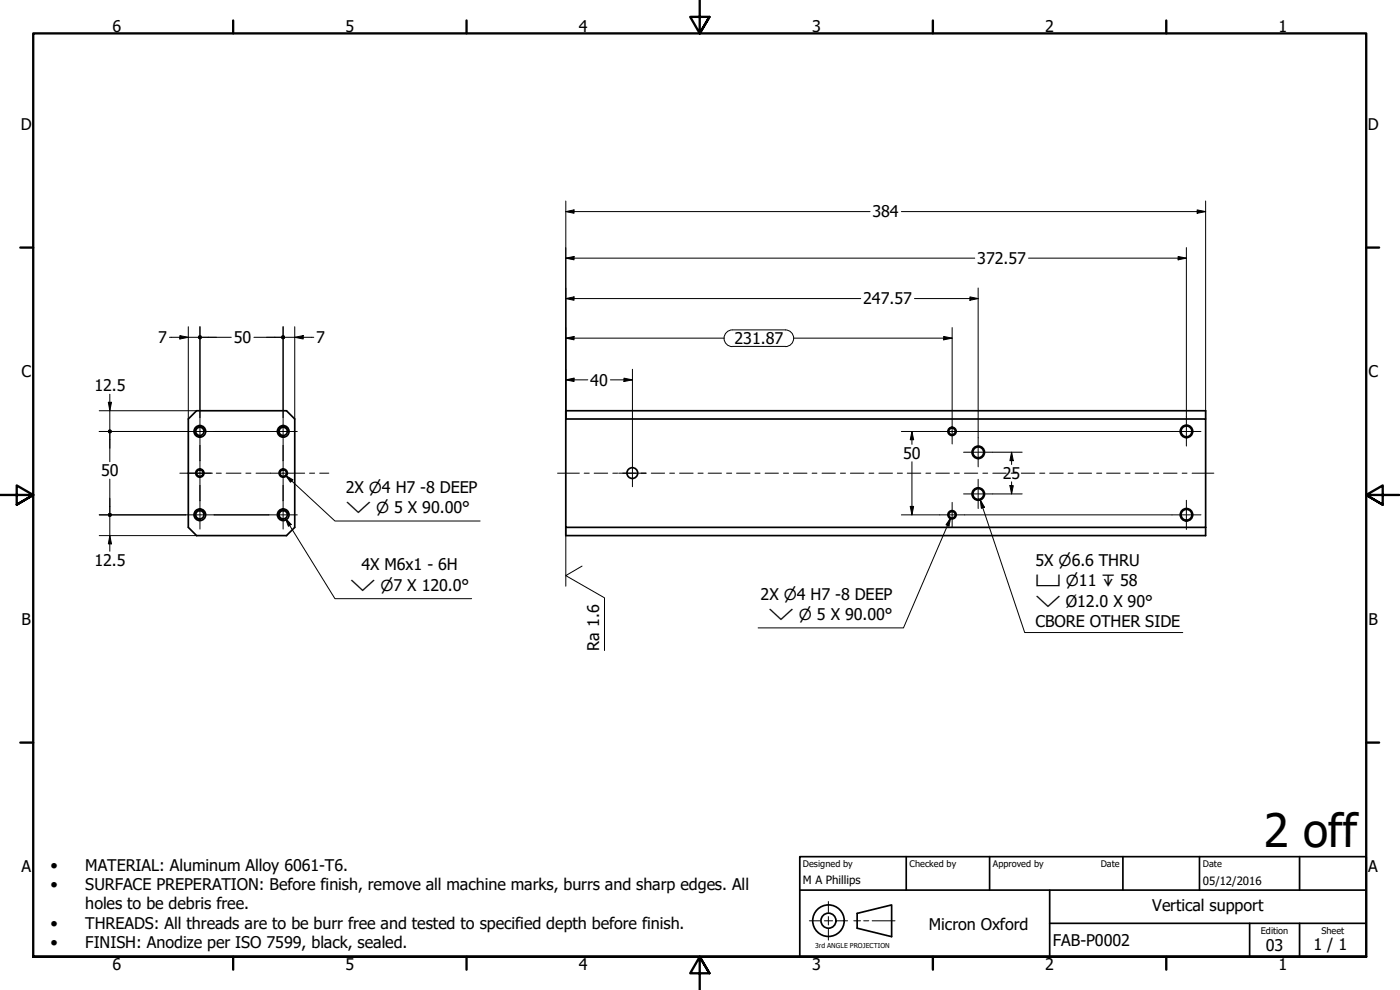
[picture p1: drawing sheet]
<svg xmlns="http://www.w3.org/2000/svg" width="420mm" height="297mm" viewBox="0 0 420 297" stroke-linecap="round" stroke-linejoin="round" font-family="sans-serif">
<!-- layer: Visible (ISO) -->
<g fill="none" stroke="#000" stroke-width=".51">
<path d="M56.5 125.7l2.5-2.5h27l2.5 2.5v32.5l-2.5 2.5h-27l-2.5-2.5zM169.8 125.7h192v32.5h-192zM169.8 125.7v-2.5h192v2.5M169.8 158.2v2.5h192v-2.5"/>
<circle cx="60" cy="129.4" r="1.24"/>
<circle cx="60" cy="129.4" r="1.75"/>
<circle cx="85" cy="129.4" r="1.24"/>
<circle cx="85" cy="129.4" r="1.75"/>
<circle cx="285.7" cy="129.4" r=".98"/>
<circle cx="285.7" cy="129.4" r="1.24"/>
<circle cx="293.6" cy="135.7" r="1.62"/>
<circle cx="293.6" cy="135.7" r="1.87"/>
<circle cx="356.1" cy="129.4" r="1.62"/>
<circle cx="356.1" cy="129.4" r="1.87"/>
<circle cx="60" cy="141.9" r=".98"/>
<circle cx="60" cy="154.4" r="1.24"/>
<circle cx="60" cy="141.9" r="1.24"/>
<circle cx="60" cy="154.4" r="1.75"/>
<circle cx="85" cy="141.9" r=".98"/>
<circle cx="85" cy="141.9" r="1.24"/>
<circle cx="85" cy="154.4" r="1.24"/>
<circle cx="85" cy="154.4" r="1.75"/>
<circle cx="189.8" cy="141.9" r="1.62"/>
<circle cx="285.7" cy="154.4" r=".98"/>
<circle cx="285.7" cy="154.4" r="1.24"/>
<circle cx="293.6" cy="148.2" r="1.62"/>
<circle cx="293.6" cy="148.2" r="1.87"/>
<circle cx="356.1" cy="154.4" r="1.62"/>
<circle cx="356.1" cy="154.4" r="1.87"/>
</g>
<!-- layer: Visible Narrow (ISO) -->
<path d="M61.4 129.2a1.49 1.49 0 0 0-1.7-1.2 1.49 1.49 0 0 0-1.2 1.7 1.49 1.49 0 0 0 1.7 1.2M86.5 129.2a1.49 1.49 0 0 0-1.8-1.2 1.49 1.49 0 0 0-1.2 1.7 1.49 1.49 0 0 0 1.8 1.2M61.4 154.2a1.49 1.49 0 0 0-1.7-1.2 1.49 1.49 0 0 0-1.2 1.7 1.49 1.49 0 0 0 1.7 1.2M86.5 154.2a1.49 1.49 0 0 0-1.8-1.2 1.49 1.49 0 0 0-1.2 1.7 1.49 1.49 0 0 0 1.8 1.2" fill="none" stroke="#000" stroke-width=".38"/>
<!-- layer: Border (ISO) -->
<g fill="none" stroke="#000" stroke-width=".7">
<path d="M70 6.1v3.9M140 6.1v3.9M210 0v10l-2.9-4.9h5.8l-2.9 4.9 2.9-4.9M280 6.1v3.9M350 6.1v3.9M6.1 74.3h3.9M410 74.3h3.9M0 148.5h10l-5-2.8v5.7l5-2.9-5 2.9M420 148.5h-10l5-2.8v5.7l-5-2.9 5 2.9M6.1 222.8h3.9M410 222.8h3.9M10 287.1v-277.1h400v277.1h-400h400"/>
<path d="M70 287.1v3.8M140 287.1v3.8M212.9 292l-2.9-4.9 2.9 4.9h-5.8l2.9-4.9v9.9M280 287.1v3.8M350 287.1v3.8"/>
</g>
<!-- layer: Sketch Geometry (ANSI) -->
<path d="M242.9 276.3h3.2M247.4 276.3h2.5M248.6 270.5v3.3M248.6 275v2.5M248.6 278.8v3.3M251.1 276.3h3.3M256.2 276.3h2.1M259.2 276.3h1.5M261.7 276.3h6.9" fill="none" stroke="#000" stroke-width=".3"/>
<g fill="none" stroke="#000" stroke-width=".51">
<path d="M257.2 274.1l10.4-2.6v9.5l-10.4-2.5z"/>
<circle cx="248.6" cy="276.2" r="4.7"/>
<circle cx="248.6" cy="276.2" r="2.25"/>
</g>
<!-- layer: Title (ISO) -->
<path d="M240 257h170v30.1h-170zM272 257v10.1M297 257v10.1M337 257v10.1M360 257v10.1M390 257v10.1M240 267.1h170M315 277h95M315 267.1v20M375 277v10.1M390 277v10.1" fill="none" stroke="#000" stroke-width=".51"/>
<!-- layer: Center Mark (ISO) -->
<g fill="none" stroke="#000" stroke-width=".3">
<path d="M55.8 129.5h8.5M60 125.2v8.5M60 138.2v7.5M80.7 129.5h8.5M85 125.2v8.5M85 138.2v7.5M189.8 137.8v8.2M282 129.5h7.5M285.8 125.7v7.5M289.2 135.7h8.7M293.6 131.3v8.8M351.7 129.5h8.7"/>
<path d="M356 125.1v8.7M55.8 154.5h8.5M56.3 142h7.5M60 150.2v8.5M80.7 154.5h8.5M85 150.2v8.5M185.7 142h8.2M282 154.5h7.5M285.8 150.7v7.5M289.2 148.2h8.7M293.6 143.8v8.8M351.7 154.5h8.7"/>
<path d="M356 150.1v8.8"/>
</g>
<!-- layer: Dimension (ISO) -->
<g fill="none" stroke="#000" stroke-width=".3">
<path d="M169.8 77.5l2.5-.6v1.1zM169.8 63.5l2.5-.5v1zM169.8 60.3v65.4M169.8 77.5h122.7M169.8 63.5h91.3M270.5 63.5h91.3M308.7 77.5h47.3M353.6 76.9l2.4 .6-2.4 .5zM356 74.3v50.8M359.3 63l2.5 .5-2.5 .5zM361.8 60.3v65.4M56.5 98v27.7"/>
<path d="M60 98v27.2M85 98v27.2M88.5 98v27.7M169.8 89.6l2.5-.5v1zM169.8 89.6h88.5M235.7 99a2.51 2.51 0 0 1 2.5 2.5 2.51 2.51 0 0 1-2.5 2.5M235.7 99h-15.9a2.51 2.51 0 0 0-2.5 2.5 2.51 2.51 0 0 0 2.5 2.5M274.4 89.6h19.2M285.8 98.3v27.4M291.1 89.1l2.5 .5-2.5 .5zM293.6 86.4v44.9M33 118.3v11.2"/>
<path d="M50.9 101.2h9.1M54 100.7l2.5 .5-2.5 .5zM60.6 101.2h8.8M76.2 101.2h8.1M85 101.2h9.2M88.5 101.2l2.5-.5v1zM169.8 101.5l2.5-.5v1zM169.8 114l2.5-.5v1zM169.8 101.5h47.6M169.8 114h6.6M183.2 114h6.6M187.3 113.5l2.5 .5-2.5 .5z"/>
<path d="M189.8 110.8v27M219.8 103.9h15.9M238.2 101.5h47.6M283.2 101l2.6 .5-2.6 .5zM29.8 123.2h29.2M29.8 129.5h26M32.5 120.7h1l-.5 2.5zM33 130.1v8.4M60 133.7v4.5M64.3 129.5h16.4M85 133.7v4.5M270.5 129.5h11.5"/>
<path d="M273.7 129.5l.5 2.4h-1zM273.7 129.5v3.8M273.7 138.5v16M289.5 129.5h62.2M297.9 135.7h8.9M303.6 135.7l.5 2.5h-1zM303.6 135.7v3.7M29.8 154.5h26M33 143.7v10.1M33 154.5v10.9M60 145.7v4.5M64.3 154.5h16.4"/>
<path d="M85 145.7v4.5M270.5 154.5h11.5M273.2 151.9h1l-.5 2.6zM289.5 154.5h62.2M297.9 148.2h8.9M303.1 145.7h1l-.5 2.5zM303.6 144.6v3.6M29.8 160.7h29.2M33 160.7l.5 2.5h-1z"/>
</g>
<g fill="#000">
<path d="M169.8 77.5l2.5-.6v1.1z" fill-rule="evenodd"/>
<path d="M169.8 63.5l2.5-.5v1z" fill-rule="evenodd"/>
<path d="M353.6 76.9l2.4 .6-2.4 .5z" fill-rule="evenodd"/>
<path d="M359.3 63l2.5 .5-2.5 .5z" fill-rule="evenodd"/>
<path d="M169.8 89.6l2.5-.5v1z" fill-rule="evenodd"/>
<path d="M291.1 89.1l2.5 .5-2.5 .5z" fill-rule="evenodd"/>
<path d="M54 100.7l2.5 .5-2.5 .5z" fill-rule="evenodd"/>
<path d="M88.5 101.2l2.5-.5v1z" fill-rule="evenodd"/>
<path d="M169.8 101.5l2.5-.5v1z" fill-rule="evenodd"/>
<path d="M169.8 114l2.5-.5v1z" fill-rule="evenodd"/>
<path d="M187.3 113.5l2.5 .5-2.5 .5z" fill-rule="evenodd"/>
<path d="M283.2 101l2.6 .5-2.6 .5z" fill-rule="evenodd"/>
<path d="M32.5 120.7h1l-.5 2.5z" fill-rule="evenodd"/>
<path d="M273.7 129.5l.5 2.4h-1z" fill-rule="evenodd"/>
<path d="M303.6 135.7l.5 2.5h-1z" fill-rule="evenodd"/>
<path d="M273.2 151.9h1l-.5 2.6z" fill-rule="evenodd"/>
<path d="M303.1 145.7h1l-.5 2.5z" fill-rule="evenodd"/>
<path d="M33 160.7l.5 2.5h-1z" fill-rule="evenodd"/>
<circle cx="60" cy="101.2" r=".63"/>
<circle cx="85" cy="101.2" r=".63"/>
<circle cx="33" cy="129.4" r=".62"/>
<circle cx="33" cy="154.5" r=".63"/>
</g>
<!-- layer: Centerline (ISO) -->
<g fill="none" stroke="#000" stroke-width=".3">
<path d="M54 142h9.4M64.9 142h1.5M67.9 142h4.4M73.8 142h1.5M76.8 142h14.6M92.9 142h1.5M95.9 142h2.8M167.3 142h6.6M175.3 142h1.5M178.3 142h4.1M183.9 142h1.5M186.9 142h4"/>
<path d="M192.4 142h1.5M195.5 142h4M201 142h1.4M204 142h4M209.5 142h1.5M212.5 142h4M218.1 142h1.5M221 142h4.1M226.6 142h1.5M229.6 142h4M235.1 142h1.6M238.1 142h4.1"/>
<path d="M243.7 142h1.5M246.7 142h4M252.2 142h1.5M255.2 142h4.1M260.8 142h1.5M263.8 142h4M269.3 142h1.5M272.3 142h4.1M277.9 142h1.4M280.9 142h4M286.4 142h1.5M289.4 142h4"/>
<path d="M295 142h1.4M297.9 142h4.1M303.5 142h1.5M306.5 142h4M312 142h1.6M315 142h4.1M320.5 142h1.6M323.6 142h4M329.1 142h1.5M332.1 142h4.1M337.7 142h1.5M340.7 142h4"/>
<path d="M346.2 142h1.5M349.2 142h4.1M354.8 142h1.4M357.8 142h6.5"/>
</g>
<!-- layer: Symbol (ISO) -->
<path d="M85.7 155.5l1.7 1.8-.8 .6zM85.7 155.5l14.8 24.1h41M85.7 142.7l2.2 1.2-.7 .8zM85.7 142.7l14.8 13.6h43.6M169.8 158.2v17.7M285.3 155.4l-.5 2.4-.9-.3zM285.3 155.4l-14.2 33h-43.6M294.2 150l1.3 2.2-1 .3zM294.2 150l13.3 39.8h47.5M174.7 169.8l-4.9 2.9 11.6 6.7v15.8" fill="none" stroke="#000" stroke-width=".3"/>
<g fill="#000">
<path d="M85.7 155.5l1.7 1.8-.8 .6z" fill-rule="evenodd"/>
<path d="M85.7 142.7l2.2 1.2-.7 .8z" fill-rule="evenodd"/>
<path d="M285.3 155.4l-.5 2.4-.9-.3z" fill-rule="evenodd"/>
<path d="M294.2 150l1.3 2.2-1 .3z" fill-rule="evenodd"/>
</g>
<text font-size="13.8" x="379.3" y="254">2 off</text>
<g font-size="4.8">
<text x="33.7" y="9.6">6</text>
<text x="103.7" y="9.6">5</text>
<text x="173.7" y="9.6">4</text>
<text x="243.7" y="9.6">3</text>
<text x="313.7" y="9.6">2</text>
<text x="383.7" y="9.6">1</text>
<text x="6.2" y="38.9">D</text>
<text x="410.5" y="38.9">D</text>
<text x="261.9" y="65.2">384</text>
<text x="293.3" y="79.2">372.57</text>
<text x="259.1" y="91.3">247.57</text>
<text x="47.5" y="103">7</text>
<text x="70.2" y="102.9">50</text>
<text x="94.9" y="103">7</text>
<text x="220.5" y="103.2">231.87</text>
<text x="6.4" y="113.1">C</text>
<text x="410.7" y="113.1">C</text>
<text x="28.3" y="117.5">12.5</text>
<text x="177.2" y="115.7">40</text>
<text x="271.1" y="137.7">50</text>
<text x="30.4" y="142.9">50</text>
<text x="300.9" y="143.7">25</text>
<text x="103.8" y="147.8">2X ⌀4 H7 -8 DEEP</text>
<text x="28.3" y="169.7">12.5</text>
<text x="108.5" y="171.1">4X M6x1 - 6H</text>
<text x="310.8" y="169.8">5X ⌀6.6 THRU</text>
<text x="228.3" y="179.9">2X ⌀4 H7 -8 DEEP</text>
<text x="6.4" y="187.4">B</text>
<text x="310.8" y="188.2">CBORE OTHER SIDE</text>
<text x="410.7" y="187.4">B</text>
<text x="179.8" y="195.2" transform="rotate(-90 179.8 195.2)">Ra 1.6</text>
<text x="6.4" y="261.7">A</text>
<text x="15.1" y="261.4">•</text>
<text x="25.6" y="261.4">MATERIAL: Aluminum Alloy 6061-T6.</text>
<text x="410.7" y="261.7">A</text>
<text x="15.1" y="267.1">•</text>
<text x="25.6" y="267.1">SURFACE PREPERATION: Before finish, remove all machine marks, burrs and sharp edges. All</text>
<text x="25.6" y="272.8">holes to be debris free.</text>
<text x="345.8" y="273.4">Vertical support</text>
<text x="15.1" y="278.6">•</text>
<text x="25.6" y="278.6">THREADS: All threads are to be burr free and tested to specified depth before finish.</text>
<text x="278.8" y="279">Micron Oxford</text>
<text x="15.1" y="284.4">•</text>
<text x="25.6" y="284.4">FINISH: Anodize per ISO 7599, black, sealed.</text>
<text x="316" y="283.8">FAB-P0002</text>
<text x="379.9" y="285.3">03</text>
<text x="394.2" y="285">1 / 1</text>
<text x="33.7" y="290.9">6</text>
<text x="103.7" y="290.9">5</text>
<text x="173.7" y="290.9">4</text>
<text x="243.7" y="290.9">3</text>
<text x="313.7" y="290.9">2</text>
<text x="383.7" y="290.9">1</text>
</g>
<g font-size="4.6">
<text x="103.8" y="153.9">⌵ ⌀ 5 X 90.00°</text>
<text x="105.1" y="177.2">⌵ ⌀7 X 120.0°</text>
<text x="310.8" y="175.9">⌴ ⌀11 ↧ 58</text>
<text x="310.8" y="182.1">⌵ Ø12.0 X 90°</text>
<text x="230.6" y="186">⌵ ⌀ 5 X 90.00°</text>
</g>
<g font-size="3.4">
<text x="241" y="265.4">M A Phillips</text>
<text x="361" y="265.5">05/12/2016</text>
</g>
<g font-size="2.7">
<text x="241" y="260.1">Designed by</text>
<text x="273" y="260.1">Checked by</text>
<text x="298" y="260.1">Approved by</text>
<text x="330.3" y="260">Date</text>
<text x="361" y="260">Date</text>
<text x="378.4" y="280.1">Edition</text>
<text x="396.6" y="280.1">Sheet</text>
</g>
<text font-size="2" x="244.6" y="284.5">3rd ANGLE PROJECTION</text>
</svg>
